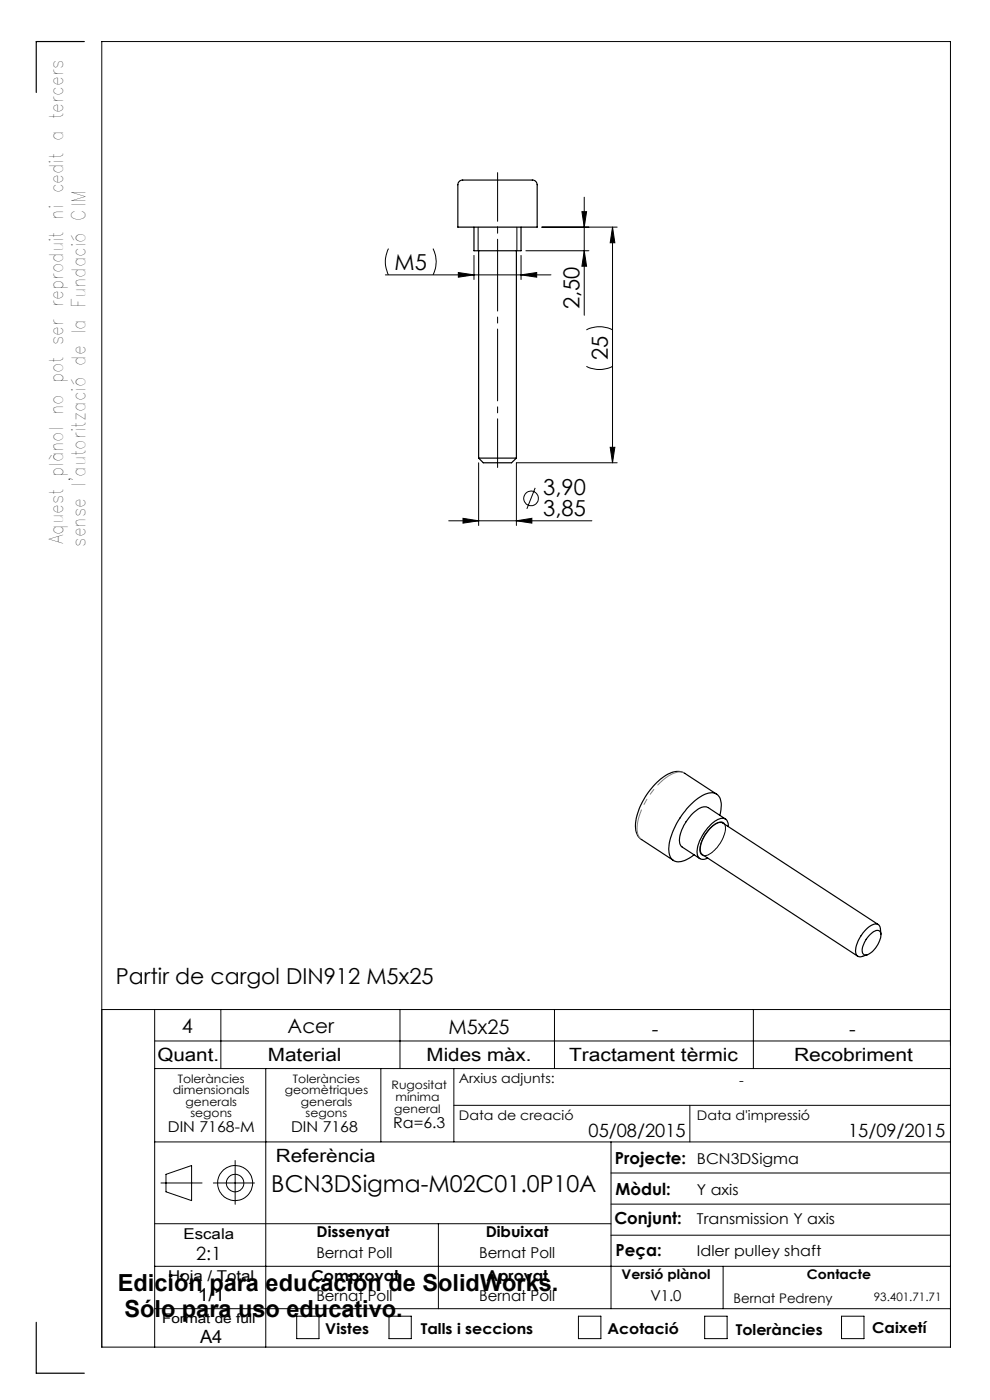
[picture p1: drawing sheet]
<svg xmlns="http://www.w3.org/2000/svg" width="210mm" height="297mm" viewBox="0 0 210 297" stroke-linecap="round" stroke-linejoin="round" font-family="sans-serif">
<g fill="none" stroke="#000" stroke-width=".21">
<path d="M81.7 58.3h35.2M82.4 52.7a6.1 6.1 0 0 0 0 5.6M91.9 52.7a6.1 6.1 0 0 1 0 5.6M97.2 57.8l3.3 .5-3.3 .5zM100.5 54.2v5.1M101.4 48.2v5M109.6 48.2v5M110.5 58.3l3.3-.5v1zM110.5 54.2v5.1M111.5 53.2h13.4M114.9 48.2h16M123.4 44.9h1l-.5 3.3z"/>
<path d="M123.9 41.8v25.1M123.9 53.2l.5 3.3h-1zM129.9 48.2v50M129.9 48.2l.5 3.3h-1zM124.4 77.7a6.1 6.1 0 0 0 5.5 0M124.4 70a6.1 6.1 0 0 1 5.5 0M101.5 98.2v13.3M129.4 94.9h1l-.5 3.3zM130.9 98.2h-21.4v13.3M95.2 110.5h30.4M98.2 110l3.3 .5-3.3 .5zM109.5 110.5l3.3-.5v1z"/>
<path d="M113.5 103.5l-1.7 4.4M150.6 175.7a2.71 2.71 0 0 1 2.8-1.2 2.17 2.17 0 0 1 .2 2.7 7 7 0 0 1-3.9 4.3 1.13 1.13 0 0 1-1.2-1.6 8 8 0 0 1 2.1-4.2zM21.6 214.2h180M32.8 214.2v71.6M46.8 214.2v12.5M84.8 214.2v12.5M117.6 214.2v12.5M159.8 214.2v12.5M32.8 220.8h168.8M32.8 226.7h168.8M56.4 226.7v59.1M80.8 226.7v15.5"/>
<path d="M96.3 226.7v15.5M96.3 234.5h105.3M146.3 234.5v7.7M32.8 259.6h96.8M32.8 242.2h168.8M34.1 251h8.8M35.2 249.1l5.4-1.8v7.4l-5.4-1.9zM45.3 251h8.7M49.9 246.2v9.3M93 259.6v18M129.6 242.2v35.4M129.6 255.4h72"/>
<path d="M129.6 248.8h72M32.8 277.6h168.8M32.8 268.6h168.8M62.9 279.2h4.8v4.8h-4.8zM82.5 279.2h4.7v4.8h-4.7zM122.7 279.2h4.8v4.8h-4.8zM129.6 262h72M149.5 279.2h4.7v4.8h-4.7zM153.4 268.6v9M178.5 279.2h4.8v4.8h-4.8zM21.6 285.8h180v-277h-180v277"/>
<circle cx="112.6" cy="105.7" r="1.56"/>
<circle cx="49.9" cy="251" r="3.7"/>
<circle cx="49.9" cy="251" r="1.86"/>
</g>
<path d="M105.5 36.6v62.6" fill="none" stroke="#000" stroke-width=".21" stroke-dasharray="15.2 1.3 1.3 1.3" stroke-dashoffset="4.9"/>
<g fill="none" stroke="#000" stroke-width=".25">
<path d="M17.9 8.8h-10.2v10.8M97.6 38.3l.3-.1h14.7a1.09 1.09 0 0 1 1.3 1v9h-16.8v-9l.1-.4zM100.5 48.2v5h10v-5M101.5 53.2v44M109.5 53.2v44M101.5 97.2h8M101.5 97.2l1 1h6l1-1M152 168.5l-6.7-4.4a3.6 3.6 0 0 0-4 .3 14.7 14.7 0 0 0-6.5 11 3.3 3.3 0 0 0 1.3 2.7l6.7 4.4M152.7 173a4.5 4.5 0 0 0-.4-4.3 3 3 0 0 0-3.8 .4 15.8 15.8 0 0 0-6.6 11 2.2 2.2 0 0 0 2.2 2.7 5.9 5.9 0 0 0 3.1-1.5M153.9 173.8l-3.7-2.5a2.61 2.61 0 0 0-2.9 1 8.8 8.8 0 0 0-3.2 6.3l.2 .5 .4 .6 3.7 2.4M154.5 175.3a1.4 1.4 0 0 0-.6-1.5 1.4 1.4 0 0 0-1.6 0 9.2 9.2 0 0 0-4.4 7.2 1.33 1.33 0 0 0 .8 1.3 1.33 1.33 0 0 0 1.4-.3M184.4 198.4a2.04 2.04 0 0 1 2.1-.9 2.72 2.72 0 0 1-.4 3 3.6 3.6 0 0 1-2.7 2.1 1.42 1.42 0 0 1-.3-2l.6-1.3z"/>
<path d="M186.3 196.1l-32.9-21.5a2.12 2.12 0 0 0-2.4 .8 6.7 6.7 0 0 0-2.4 5.3l.4 .6 32.9 21.5M186.9 198.2l-.1-1.1a1.06 1.06 0 0 0-.6-1 1.06 1.06 0 0 0-1.2 .1 7 7 0 0 0-3.5 6 .97 .97 0 0 0 1.5 .7l1-.4M7.7 280.5v10.8h10.2"/>
</g>
<g fill="#000">
<path d="M129.4 94.9h1l-.5 3.3zM129.9 48.2l.5 3.3h-1zM123.9 53.2l.5 3.3h-1zM123.4 44.9h1l-.5 3.3z"/>
<path d="M98.2 110l3.3 .5-3.3 .5zM109.5 110.5l3.3-.5v1zM97.2 57.8l3.3 .5-3.3 .5zM110.5 58.3l3.3-.5v1z"/>
</g>
<path d="M145.3 164.1a3.7 3.7 0 0 0-3.9 .8 16.1 16.1 0 0 0-6.3 10.8 2.74 2.74 0 0 0 1 2.4" fill="none" stroke="#808080" stroke-width=".21" stroke-dasharray="6.3 1.3 1.3 1.3 1.3 1.3" stroke-dashoffset="-.4"/>
<g font-size="5">
<text x="25" y="273.9">Edición para educación de SolidWorks.</text>
<text x="26.4" y="279.4">Sólo para uso educativo.</text>
</g>
<text font-size="4.9" x="57.6" y="253">BCN3DSigma-M02C01.0P10A</text>
<g font-size="4.7">
<text x="83.7" y="57.3">M5</text>
<text x="122.9" y="65.6" transform="rotate(-90 122.9 65.6)">2,50</text>
<text x="128.9" y="76.4" transform="rotate(-90 128.9 76.4)">25</text>
<text x="115.2" y="104.9">3,90</text>
<text x="115.2" y="109.5">3,85</text>
<text x="24.6" y="208.8">Partir de cargol DIN912 M5x25</text>
</g>
<g font-size="4.2">
<text x="38.6" y="219">4</text>
<text x="61" y="219.2">Acer</text>
<text x="95.1" y="219.4">M5x25</text>
<text x="138.3" y="219.7">-</text>
<text x="180.1" y="219.7">-</text>
</g>
<g font-size="4">
<text x="13.4" y="115.5" transform="rotate(-90 13.4 115.5)">Aquest plànol no pot ser reproduit ni cedit a tercers</text>
<text x="18.1" y="115.9" transform="rotate(-90 18.1 115.9)">sense l'autorització de la Fundació CIM</text>
</g>
<g font-size="3.9">
<text x="33.4" y="225">Quant.</text>
<text x="56.8" y="225">Material</text>
<text x="90.5" y="225">Mides màx.</text>
<text x="120.7" y="225">Tractament tèrmic</text>
<text x="168.4" y="225">Recobriment</text>
<text x="124.8" y="241.3">05/08/2015</text>
<text x="179.9" y="241.3">15/09/2015</text>
<text x="58.5" y="246.5">Referència</text>
<text x="41.6" y="267.2">2:1</text>
<text x="41.9" y="276.1">1/1</text>
<text x="42.4" y="284.9">A4</text>
</g>
<g font-size="3.5">
<text x="130.5" y="246.8">Projecte:</text>
<text x="130.6" y="253.4">Mòdul:</text>
<text x="130.3" y="259.8">Conjunt:</text>
<text x="130.6" y="266.4">Peça:</text>
</g>
<g font-size="3.2">
<text x="83.4" y="239.3">Ra=6.3</text>
<text x="35.6" y="240.1">DIN 7168-M</text>
<text x="61.7" y="240.1">DIN 7168</text>
<text x="147.8" y="246.8">BCN3DSigma</text>
<text x="147.8" y="253.4">Y axis</text>
<text x="38.9" y="262.9">Escala</text>
<text x="67.2" y="262.5">Dissenyat</text>
<text x="103" y="262.5">Dibuixat</text>
<text x="147.8" y="259.8">Transmission Y axis</text>
<text x="67.1" y="266.8">Bernat Poll</text>
<text x="101.6" y="266.8">Bernat Poll</text>
<text x="147.8" y="266.4">Idler pulley shaft</text>
<text x="35.7" y="271.7">Hoja / Total</text>
<text x="66.1" y="271.7">Comprovat</text>
<text x="103.2" y="271.7">Aprovat</text>
<text x="67.1" y="276.1">Bernat Poll</text>
<text x="101.6" y="276.1">Bernat Poll</text>
<text x="138" y="276.1">V1.0</text>
<text x="69" y="283.1">Vistes</text>
<text x="89.3" y="283.1">Talls i seccions</text>
<text x="128.8" y="283.1">Acotació</text>
<text x="156.1" y="283.2">Toleràncies</text>
<text x="185" y="282.8">Caixetí</text>
</g>
<g font-size="2.8">
<text x="97.3" y="229.6">Arxius adjunts:</text>
<text x="156.8" y="230.2">-</text>
<text x="97.3" y="237.7">Data de creació</text>
<text x="147.8" y="237.7">Data d'impressió</text>
<text x="131.8" y="271.4">Versió plànol</text>
<text x="171.2" y="271.4">Contacte</text>
<text x="34.4" y="280.7">Format de full</text>
<text x="155.6" y="276.3">Bernat Pedreny</text>
</g>
<g font-size="2.5">
<text x="36.7" y="232.1">dimensionals</text>
<text x="37.7" y="229.6">Toleràncies</text>
<text x="60.4" y="232.1">geomètriques</text>
<text x="62.1" y="229.6">Toleràncies</text>
<text x="83.1" y="231">Rugositat</text>
<text x="83.9" y="233.5">mínima</text>
<text x="39.4" y="234.6">generals</text>
<text x="40.4" y="237.1">segons</text>
<text x="63.8" y="234.6">generals</text>
<text x="64.8" y="237.1">segons</text>
<text x="83.6" y="236.2">general</text>
<text x="185.4" y="276.1">93.401.71.71</text>
</g>
</svg>
